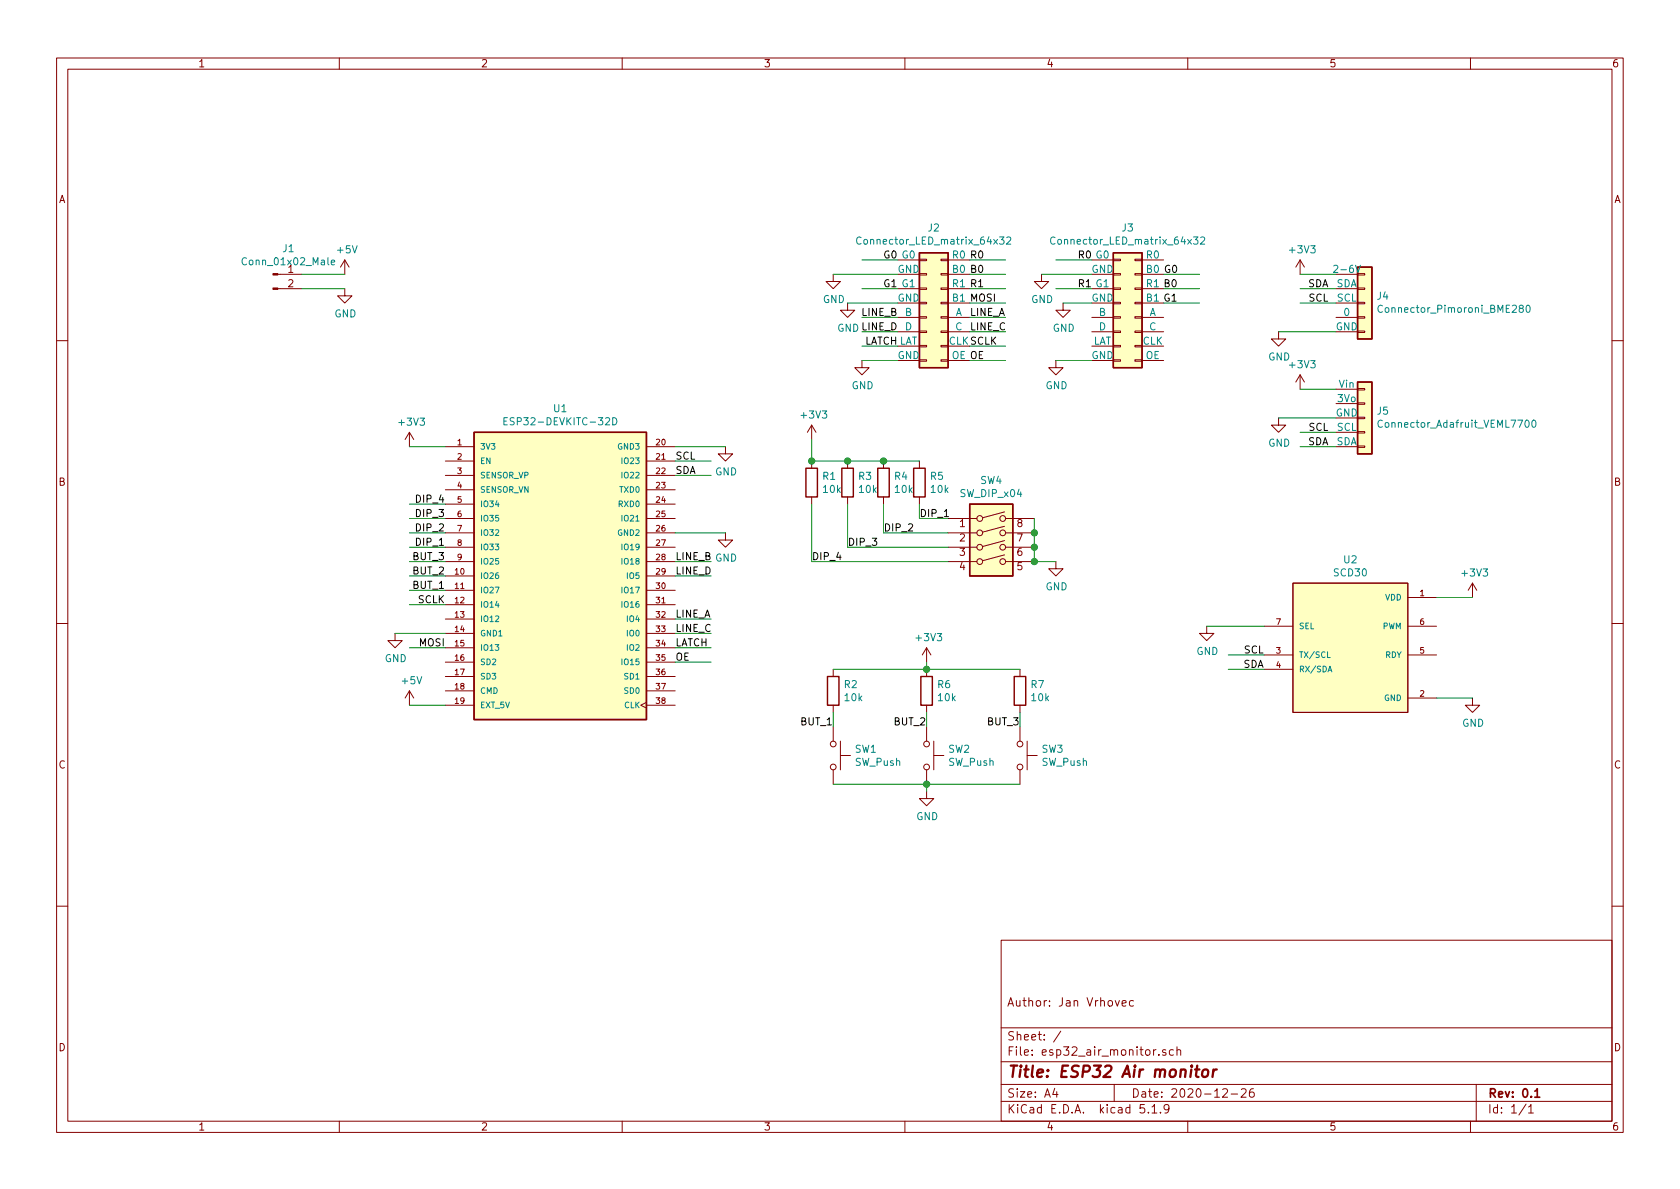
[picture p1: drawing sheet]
EESchema Schematic File Version 4
EELAYER 30 0
EELAYER END
$Descr A4 11693 8268
encoding utf-8
Sheet 1 1
Title "ESP32 Air monitor"
Date "2020-12-26"
Rev "0.1"
Comp ""
Comment1 "Author: Jan Vrhovec"
Comment2 ""
Comment3 ""
Comment4 ""
$EndDescr
$Comp
L connectors:Connector_Pimoroni_BME280 J4
U 1 1
P 9500 2100
F 0 "J4" H 9580 2150 50  0000 L CNN
F 1 "Connector_Pimoroni_BME280" H 9580 2059 50  0000 L CNN
F 2 "esp32_air_monitor:Connector_Pimoroni_BME280" H 9500 2100 50  0001 C CNN
F 3 "~" H 9500 2100 50  0001 C CNN
	1    9500 2100
	1    0    0    -1  
$EndComp
$Comp
L connectors:Connector_Adafruit_VEML7700 J5
U 1 1
P 9500 2900
F 0 "J5" H 9580 2950 50  0000 L CNN
F 1 "Connector_Adafruit_VEML7700" H 9580 2859 50  0000 L CNN
F 2 "esp32_air_monitor:Connector_Adafruit_VEML7700" H 9500 2900 50  0001 C CNN
F 3 "~" H 9500 2900 50  0001 C CNN
	1    9500 2900
	1    0    0    -1  
$EndComp
$Comp
L SCD30:SCD30 U2
U 1 1
P 9400 4550
F 0 "U2" H 9400 5215 50  0000 C CNN
F 1 "SCD30" H 9400 5124 50  0000 C CNN
F 2 "esp32_air_monitor:MODULE_SCD30" H 9400 4550 50  0001 L BNN
F 3 "" H 9400 4550 50  0001 L BNN
F 4 "Manufacturer Recommendations" H 9400 4550 50  0001 L BNN "STANDARD"
F 5 "D1" H 9400 4550 50  0001 L BNN "PARTREV"
F 6 "7.0mm" H 9400 4550 50  0001 L BNN "MAXIMUM_PACKAGE_HEIGHT"
F 7 "Sensirion" H 9400 4550 50  0001 L BNN "MANUFACTURER"
	1    9400 4550
	1    0    0    -1  
$EndComp
$Comp
L connectors:Connector_LED_matrix_64x32 J2
U 1 1
P 6550 3150
F 0 "J2" H 6500 4725 50  0000 C CNN
F 1 "Connector_LED_matrix_64x32" H 6500 4634 50  0000 C CNN
F 2 "esp32_air_monitor:Connector_LED_matrix_64x32" H 6450 4200 50  0001 C CNN
F 3 "~" H 6450 4200 50  0001 C CNN
	1    6550 3150
	1    0    0    -1  
$EndComp
$Comp
L connectors:Connector_LED_matrix_64x32 J3
U 1 1
P 7900 3150
F 0 "J3" H 7850 4725 50  0000 C CNN
F 1 "Connector_LED_matrix_64x32" H 7850 4634 50  0000 C CNN
F 2 "esp32_air_monitor:Connector_LED_matrix_64x32" H 7800 4200 50  0001 C CNN
F 3 "~" H 7800 4200 50  0001 C CNN
	1    7900 3150
	1    0    0    -1  
$EndComp
Wire Wire Line
	6750 1800 7000 1800
Text Label 6750 2100 0    50   ~ 0
MOSI
Wire Wire Line
	7350 1800 7600 1800
Wire Wire Line
	8100 1900 8350 1900
Wire Wire Line
	8100 2000 8350 2000
Wire Wire Line
	7350 2000 7600 2000
Wire Wire Line
	8100 2100 8350 2100
Wire Wire Line
	7400 2100 7600 2100
Wire Wire Line
	7350 2500 7600 2500
Wire Wire Line
	6750 1900 7000 1900
Wire Wire Line
	6750 2000 7000 2000
Wire Wire Line
	6750 2100 7000 2100
Wire Wire Line
	6750 2200 7000 2200
Wire Wire Line
	6750 2300 7000 2300
Wire Wire Line
	6750 2400 7000 2400
Wire Wire Line
	6750 2500 7000 2500
Wire Wire Line
	6000 2500 6250 2500
Wire Wire Line
	6000 2400 6250 2400
Wire Wire Line
	6000 2300 6250 2300
Wire Wire Line
	6000 2200 6250 2200
Wire Wire Line
	6000 2000 6250 2000
Wire Wire Line
	6000 1800 6250 1800
Text Label 7500 2000 0    50   ~ 0
R1
Text Label 6750 2000 0    50   ~ 0
R1
Text Label 6750 1900 0    50   ~ 0
B0
Text Label 7500 1800 0    50   ~ 0
R0
Text Label 6750 2200 0    50   ~ 0
LINE_A
Text Label 6750 2300 0    50   ~ 0
LINE_C
Text Label 6250 2300 2    50   ~ 0
LINE_D
Text Label 6250 2200 2    50   ~ 0
LINE_B
Text Label 6250 2400 2    50   ~ 0
LATCH
Text Label 6750 2500 0    50   ~ 0
OE
Text Label 6750 2400 0    50   ~ 0
SCLK
Text Label 6250 2000 2    50   ~ 0
G1
Text Label 6250 1800 2    50   ~ 0
G0
Text Label 8100 1900 0    50   ~ 0
G0
Text Label 8200 2100 2    50   ~ 0
G1
Text Label 8200 2000 2    50   ~ 0
B0
Wire Wire Line
	8800 4550 8550 4550
Wire Wire Line
	8550 4650 8800 4650
Text Label 8800 4550 2    50   ~ 0
SCL
Text Label 8800 4650 2    50   ~ 0
SDA
Wire Wire Line
	9050 3000 9300 3000
Wire Wire Line
	9050 3100 9300 3100
Wire Wire Line
	9050 2100 9300 2100
Wire Wire Line
	9050 2000 9300 2000
Text Label 9250 3100 2    50   ~ 0
SDA
Text Label 9250 2000 2    50   ~ 0
SDA
Text Label 9250 3000 2    50   ~ 0
SCL
Text Label 9250 2100 2    50   ~ 0
SCL
$Comp
L Connector:Conn_01x02_Male J1
U 1 1
P 1900 1900
F 0 "J1" H 2008 2081 50  0000 C CNN
F 1 "Conn_01x02_Male" H 2008 1990 50  0000 C CNN
F 2 "Connector_PinHeader_2.54mm:PinHeader_1x02_P2.54mm_Vertical" H 1900 1900 50  0001 C CNN
F 3 "~" H 1900 1900 50  0001 C CNN
	1    1900 1900
	1    0    0    -1  
$EndComp
Wire Wire Line
	2100 1900 2400 1900
Wire Wire Line
	2100 2000 2400 2000
$Comp
L power:+5V #PWR0101
U 1 1
P 2400 1900
F 0 "#PWR0101" H 2400 1750 50  0001 C CNN
F 1 "+5V" H 2415 2073 50  0000 C CNN
F 2 "" H 2400 1900 50  0001 C CNN
F 3 "" H 2400 1900 50  0001 C CNN
	1    2400 1900
	1    0    0    -1  
$EndComp
$Comp
L power:GND #PWR0102
U 1 1
P 2400 2000
F 0 "#PWR0102" H 2400 1750 50  0001 C CNN
F 1 "GND" H 2405 1827 50  0000 C CNN
F 2 "" H 2400 2000 50  0001 C CNN
F 3 "" H 2400 2000 50  0001 C CNN
	1    2400 2000
	1    0    0    -1  
$EndComp
$Comp
L power:GND #PWR0103
U 1 1
P 10250 4850
F 0 "#PWR0103" H 10250 4600 50  0001 C CNN
F 1 "GND" H 10255 4677 50  0000 C CNN
F 2 "" H 10250 4850 50  0001 C CNN
F 3 "" H 10250 4850 50  0001 C CNN
	1    10250 4850
	1    0    0    -1  
$EndComp
$Comp
L power:GND #PWR0104
U 1 1
P 8900 2900
F 0 "#PWR0104" H 8900 2650 50  0001 C CNN
F 1 "GND" H 8905 2727 50  0000 C CNN
F 2 "" H 8900 2900 50  0001 C CNN
F 3 "" H 8900 2900 50  0001 C CNN
	1    8900 2900
	1    0    0    -1  
$EndComp
Wire Wire Line
	8900 2900 9300 2900
$Comp
L power:GND #PWR0105
U 1 1
P 8900 2300
F 0 "#PWR0105" H 8900 2050 50  0001 C CNN
F 1 "GND" H 8905 2127 50  0000 C CNN
F 2 "" H 8900 2300 50  0001 C CNN
F 3 "" H 8900 2300 50  0001 C CNN
	1    8900 2300
	1    0    0    -1  
$EndComp
Wire Wire Line
	9300 2300 8900 2300
$Comp
L power:GND #PWR0106
U 1 1
P 7400 2100
F 0 "#PWR0106" H 7400 1850 50  0001 C CNN
F 1 "GND" H 7405 1927 50  0000 C CNN
F 2 "" H 7400 2100 50  0001 C CNN
F 3 "" H 7400 2100 50  0001 C CNN
	1    7400 2100
	1    0    0    -1  
$EndComp
$Comp
L power:GND #PWR0107
U 1 1
P 7350 2500
F 0 "#PWR0107" H 7350 2250 50  0001 C CNN
F 1 "GND" H 7355 2327 50  0000 C CNN
F 2 "" H 7350 2500 50  0001 C CNN
F 3 "" H 7350 2500 50  0001 C CNN
	1    7350 2500
	1    0    0    -1  
$EndComp
$Comp
L power:GND #PWR0108
U 1 1
P 6000 2500
F 0 "#PWR0108" H 6000 2250 50  0001 C CNN
F 1 "GND" H 6005 2327 50  0000 C CNN
F 2 "" H 6000 2500 50  0001 C CNN
F 3 "" H 6000 2500 50  0001 C CNN
	1    6000 2500
	1    0    0    -1  
$EndComp
$Comp
L power:GND #PWR0109
U 1 1
P 5900 2100
F 0 "#PWR0109" H 5900 1850 50  0001 C CNN
F 1 "GND" H 5905 1927 50  0000 C CNN
F 2 "" H 5900 2100 50  0001 C CNN
F 3 "" H 5900 2100 50  0001 C CNN
	1    5900 2100
	1    0    0    -1  
$EndComp
Wire Wire Line
	5900 2100 6250 2100
$Comp
L power:GND #PWR0110
U 1 1
P 7250 1900
F 0 "#PWR0110" H 7250 1650 50  0001 C CNN
F 1 "GND" H 7255 1727 50  0000 C CNN
F 2 "" H 7250 1900 50  0001 C CNN
F 3 "" H 7250 1900 50  0001 C CNN
	1    7250 1900
	1    0    0    -1  
$EndComp
Wire Wire Line
	7250 1900 7600 1900
$Comp
L power:GND #PWR0111
U 1 1
P 5800 1900
F 0 "#PWR0111" H 5800 1650 50  0001 C CNN
F 1 "GND" H 5805 1727 50  0000 C CNN
F 2 "" H 5800 1900 50  0001 C CNN
F 3 "" H 5800 1900 50  0001 C CNN
	1    5800 1900
	1    0    0    -1  
$EndComp
Wire Wire Line
	5800 1900 6250 1900
Wire Wire Line
	2850 4900 3100 4900
$Comp
L power:+5V #PWR0112
U 1 1
P 2850 4900
F 0 "#PWR0112" H 2850 4750 50  0001 C CNN
F 1 "+5V" H 2865 5073 50  0000 C CNN
F 2 "" H 2850 4900 50  0001 C CNN
F 3 "" H 2850 4900 50  0001 C CNN
	1    2850 4900
	1    0    0    -1  
$EndComp
Wire Wire Line
	4950 4500 4700 4500
Text Label 4700 3200 0    50   ~ 0
SCL
Wire Wire Line
	2850 4500 3100 4500
Text Label 3100 4500 2    50   ~ 0
MOSI
Wire Wire Line
	2850 4200 3100 4200
Text Label 3100 4200 2    50   ~ 0
SCLK
Wire Wire Line
	4700 4600 4950 4600
Text Label 4700 4600 0    50   ~ 0
OE
Wire Wire Line
	4700 3200 4950 3200
Text Label 4700 4500 0    50   ~ 0
LATCH
Wire Wire Line
	4700 4000 4950 4000
Wire Wire Line
	4700 4400 4950 4400
Wire Wire Line
	4700 4300 4950 4300
Text Label 4700 4300 0    50   ~ 0
LINE_A
Text Label 4700 4400 0    50   ~ 0
LINE_C
Text Label 4700 4000 0    50   ~ 0
LINE_D
Wire Wire Line
	3100 3100 2850 3100
$Comp
L power:+3V3 #PWR0113
U 1 1
P 2850 3100
F 0 "#PWR0113" H 2850 2950 50  0001 C CNN
F 1 "+3V3" H 2865 3273 50  0000 C CNN
F 2 "" H 2850 3100 50  0001 C CNN
F 3 "" H 2850 3100 50  0001 C CNN
	1    2850 3100
	1    0    0    -1  
$EndComp
Wire Wire Line
	9050 2700 9300 2700
$Comp
L power:+3V3 #PWR0114
U 1 1
P 9050 2700
F 0 "#PWR0114" H 9050 2550 50  0001 C CNN
F 1 "+3V3" H 9065 2873 50  0000 C CNN
F 2 "" H 9050 2700 50  0001 C CNN
F 3 "" H 9050 2700 50  0001 C CNN
	1    9050 2700
	1    0    0    -1  
$EndComp
Wire Wire Line
	9050 1900 9300 1900
$Comp
L power:+3V3 #PWR0115
U 1 1
P 9050 1900
F 0 "#PWR0115" H 9050 1750 50  0001 C CNN
F 1 "+3V3" H 9065 2073 50  0000 C CNN
F 2 "" H 9050 1900 50  0001 C CNN
F 3 "" H 9050 1900 50  0001 C CNN
	1    9050 1900
	1    0    0    -1  
$EndComp
$Comp
L power:+3V3 #PWR0116
U 1 1
P 10250 4150
F 0 "#PWR0116" H 10250 4000 50  0001 C CNN
F 1 "+3V3" H 10265 4323 50  0000 C CNN
F 2 "" H 10250 4150 50  0001 C CNN
F 3 "" H 10250 4150 50  0001 C CNN
	1    10250 4150
	1    0    0    -1  
$EndComp
Wire Wire Line
	10000 4150 10250 4150
$Comp
L power:GND #PWR0117
U 1 1
P 8400 4350
F 0 "#PWR0117" H 8400 4100 50  0001 C CNN
F 1 "GND" H 8405 4177 50  0000 C CNN
F 2 "" H 8400 4350 50  0001 C CNN
F 3 "" H 8400 4350 50  0001 C CNN
	1    8400 4350
	1    0    0    -1  
$EndComp
Wire Wire Line
	10000 4850 10250 4850
$Comp
L power:GND #PWR0118
U 1 1
P 5050 3700
F 0 "#PWR0118" H 5050 3450 50  0001 C CNN
F 1 "GND" H 5055 3527 50  0000 C CNN
F 2 "" H 5050 3700 50  0001 C CNN
F 3 "" H 5050 3700 50  0001 C CNN
	1    5050 3700
	1    0    0    -1  
$EndComp
Wire Wire Line
	4700 3700 5050 3700
$Comp
L power:GND #PWR0119
U 1 1
P 5050 3100
F 0 "#PWR0119" H 5050 2850 50  0001 C CNN
F 1 "GND" H 5055 2927 50  0000 C CNN
F 2 "" H 5050 3100 50  0001 C CNN
F 3 "" H 5050 3100 50  0001 C CNN
	1    5050 3100
	1    0    0    -1  
$EndComp
Wire Wire Line
	4700 3100 5050 3100
$Comp
L power:GND #PWR0120
U 1 1
P 2750 4400
F 0 "#PWR0120" H 2750 4150 50  0001 C CNN
F 1 "GND" H 2755 4227 50  0000 C CNN
F 2 "" H 2750 4400 50  0001 C CNN
F 3 "" H 2750 4400 50  0001 C CNN
	1    2750 4400
	1    0    0    -1  
$EndComp
Wire Wire Line
	2750 4400 3100 4400
Wire Wire Line
	4700 3900 4950 3900
Text Label 4700 3900 0    50   ~ 0
LINE_B
Text Label 4700 3300 0    50   ~ 0
SDA
Wire Wire Line
	4700 3300 4950 3300
Text Label 6750 1800 0    50   ~ 0
R0
Wire Wire Line
	3100 4100 2850 4100
Wire Wire Line
	3100 4000 2850 4000
Wire Wire Line
	3100 3900 2850 3900
Wire Wire Line
	3100 3800 2850 3800
Wire Wire Line
	3100 3700 2850 3700
Wire Wire Line
	3100 3600 2850 3600
$Comp
L ESP32-DEVKITC-32D:ESP32-DEVKITC-32D U1
U 1 1
P 3900 4000
F 0 "U1" H 3900 5167 50  0000 C CNN
F 1 "ESP32-DEVKITC-32D" H 3900 5076 50  0000 C CNN
F 2 "esp32_air_monitor:MODULE_ESP32-DEVKITC-32D" H 3900 4000 50  0001 L BNN
F 3 "" H 3900 4000 50  0001 L BNN
F 4 "Espressif Systems" H 3900 4000 50  0001 L BNN "MANUFACTURER"
F 5 "4" H 3900 4000 50  0001 L BNN "PARTREV"
	1    3900 4000
	1    0    0    -1  
$EndComp
Wire Wire Line
	3100 3500 2850 3500
Text Label 3100 4100 2    50   ~ 0
BUT_1
Text Label 3100 4000 2    50   ~ 0
BUT_2
Text Label 3100 3900 2    50   ~ 0
BUT_3
Text Label 3100 3800 2    50   ~ 0
DIP_1
Text Label 3100 3700 2    50   ~ 0
DIP_2
Text Label 3100 3600 2    50   ~ 0
DIP_3
Text Label 3100 3500 2    50   ~ 0
DIP_4
Wire Wire Line
	7200 3900 7200 3800
Connection ~ 7200 3700
Wire Wire Line
	7200 3700 7200 3600
Connection ~ 7200 3800
$Comp
L Switch:SW_DIP_x04 SW4
U 1 1
P 6900 3800
F 0 "SW4" H 6900 4267 50  0000 C CNN
F 1 "SW_DIP_x04" H 6900 4176 50  0000 C CNN
F 2 "Button_Switch_THT:SW_DIP_SPSTx04_Slide_9.78x12.34mm_W7.62mm_P2.54mm" H 6900 3800 50  0001 C CNN
F 3 "~" H 6900 3800 50  0001 C CNN
	1    6900 3800
	1    0    0    -1  
$EndComp
$Comp
L power:GND #PWR04
U 1 1
P 7350 3900
F 0 "#PWR04" H 7350 3650 50  0001 C CNN
F 1 "GND" H 7355 3727 50  0000 C CNN
F 2 "" H 7350 3900 50  0001 C CNN
F 3 "" H 7350 3900 50  0001 C CNN
	1    7350 3900
	1    0    0    -1  
$EndComp
Wire Wire Line
	7200 3800 7200 3700
Wire Wire Line
	7200 3900 7350 3900
Connection ~ 7200 3900
$Comp
L Device:R R5
U 1 1
P 6400 3350
F 0 "R5" H 6470 3396 50  0000 L CNN
F 1 "10k" H 6470 3305 50  0000 L CNN
F 2 "Resistor_SMD:R_1206_3216Metric_Pad1.30x1.75mm_HandSolder" V 6330 3350 50  0001 C CNN
F 3 "~" H 6400 3350 50  0001 C CNN
	1    6400 3350
	1    0    0    -1  
$EndComp
Wire Wire Line
	6400 3600 6400 3500
$Comp
L Device:R R4
U 1 1
P 6150 3350
F 0 "R4" H 6220 3396 50  0000 L CNN
F 1 "10k" H 6220 3305 50  0000 L CNN
F 2 "Resistor_SMD:R_1206_3216Metric_Pad1.30x1.75mm_HandSolder" V 6080 3350 50  0001 C CNN
F 3 "~" H 6150 3350 50  0001 C CNN
	1    6150 3350
	1    0    0    -1  
$EndComp
$Comp
L Device:R R3
U 1 1
P 5900 3350
F 0 "R3" H 5970 3396 50  0000 L CNN
F 1 "10k" H 5970 3305 50  0000 L CNN
F 2 "Resistor_SMD:R_1206_3216Metric_Pad1.30x1.75mm_HandSolder" V 5830 3350 50  0001 C CNN
F 3 "~" H 5900 3350 50  0001 C CNN
	1    5900 3350
	1    0    0    -1  
$EndComp
Wire Wire Line
	6400 3600 6600 3600
$Comp
L Device:R R1
U 1 1
P 5650 3350
F 0 "R1" H 5720 3396 50  0000 L CNN
F 1 "10k" H 5720 3305 50  0000 L CNN
F 2 "Resistor_SMD:R_1206_3216Metric_Pad1.30x1.75mm_HandSolder" V 5580 3350 50  0001 C CNN
F 3 "~" H 5650 3350 50  0001 C CNN
	1    5650 3350
	1    0    0    -1  
$EndComp
Wire Wire Line
	6150 3700 6150 3500
Wire Wire Line
	6150 3700 6600 3700
Wire Wire Line
	5900 3800 5900 3500
Wire Wire Line
	5900 3800 6600 3800
Wire Wire Line
	5650 3900 5650 3500
Wire Wire Line
	5650 3900 6600 3900
Wire Wire Line
	5650 3200 5900 3200
Connection ~ 5900 3200
Wire Wire Line
	5900 3200 6150 3200
Connection ~ 6150 3200
Wire Wire Line
	6150 3200 6400 3200
$Comp
L power:+3V3 #PWR01
U 1 1
P 5650 3050
F 0 "#PWR01" H 5650 2900 50  0001 C CNN
F 1 "+3V3" H 5665 3223 50  0000 C CNN
F 2 "" H 5650 3050 50  0001 C CNN
F 3 "" H 5650 3050 50  0001 C CNN
	1    5650 3050
	1    0    0    -1  
$EndComp
Wire Wire Line
	5650 3200 5650 3050
Connection ~ 5650 3200
Text Label 5650 3900 0    50   ~ 0
DIP_4
Text Label 5900 3800 0    50   ~ 0
DIP_3
Text Label 6150 3700 0    50   ~ 0
DIP_2
Text Label 6400 3600 0    50   ~ 0
DIP_1
$Comp
L Switch:SW_Push SW3
U 1 1
P 7100 5250
F 0 "SW3" V 7054 5398 50  0000 L CNN
F 1 "SW_Push" V 7145 5398 50  0000 L CNN
F 2 "qc_attiny:Push_Button_6x6mm" H 7100 5450 50  0001 C CNN
F 3 "~" H 7100 5450 50  0001 C CNN
	1    7100 5250
	0    1    1    0   
$EndComp
$Comp
L Switch:SW_Push SW2
U 1 1
P 6450 5250
F 0 "SW2" V 6404 5398 50  0000 L CNN
F 1 "SW_Push" V 6495 5398 50  0000 L CNN
F 2 "qc_attiny:Push_Button_6x6mm" H 6450 5450 50  0001 C CNN
F 3 "~" H 6450 5450 50  0001 C CNN
	1    6450 5250
	0    1    1    0   
$EndComp
$Comp
L Switch:SW_Push SW1
U 1 1
P 5800 5250
F 0 "SW1" V 5754 5398 50  0000 L CNN
F 1 "SW_Push" V 5845 5398 50  0000 L CNN
F 2 "qc_attiny:Push_Button_6x6mm" H 5800 5450 50  0001 C CNN
F 3 "~" H 5800 5450 50  0001 C CNN
	1    5800 5250
	0    1    1    0   
$EndComp
Wire Wire Line
	5800 5450 6450 5450
Connection ~ 6450 5450
Wire Wire Line
	6450 5450 7100 5450
$Comp
L power:GND #PWR03
U 1 1
P 6450 5500
F 0 "#PWR03" H 6450 5250 50  0001 C CNN
F 1 "GND" H 6455 5327 50  0000 C CNN
F 2 "" H 6450 5500 50  0001 C CNN
F 3 "" H 6450 5500 50  0001 C CNN
	1    6450 5500
	1    0    0    -1  
$EndComp
Wire Wire Line
	6450 5450 6450 5500
$Comp
L Device:R R2
U 1 1
P 5800 4800
F 0 "R2" H 5870 4846 50  0000 L CNN
F 1 "10k" H 5870 4755 50  0000 L CNN
F 2 "Resistor_SMD:R_1206_3216Metric_Pad1.30x1.75mm_HandSolder" V 5730 4800 50  0001 C CNN
F 3 "~" H 5800 4800 50  0001 C CNN
	1    5800 4800
	1    0    0    -1  
$EndComp
$Comp
L Device:R R6
U 1 1
P 6450 4800
F 0 "R6" H 6520 4846 50  0000 L CNN
F 1 "10k" H 6520 4755 50  0000 L CNN
F 2 "Resistor_SMD:R_1206_3216Metric_Pad1.30x1.75mm_HandSolder" V 6380 4800 50  0001 C CNN
F 3 "~" H 6450 4800 50  0001 C CNN
	1    6450 4800
	1    0    0    -1  
$EndComp
$Comp
L Device:R R7
U 1 1
P 7100 4800
F 0 "R7" H 7170 4846 50  0000 L CNN
F 1 "10k" H 7170 4755 50  0000 L CNN
F 2 "Resistor_SMD:R_1206_3216Metric_Pad1.30x1.75mm_HandSolder" V 7030 4800 50  0001 C CNN
F 3 "~" H 7100 4800 50  0001 C CNN
	1    7100 4800
	1    0    0    -1  
$EndComp
Wire Wire Line
	7100 4650 6450 4650
Connection ~ 6450 4650
Wire Wire Line
	6450 4650 5800 4650
$Comp
L power:+3V3 #PWR02
U 1 1
P 6450 4600
F 0 "#PWR02" H 6450 4450 50  0001 C CNN
F 1 "+3V3" H 6465 4773 50  0000 C CNN
F 2 "" H 6450 4600 50  0001 C CNN
F 3 "" H 6450 4600 50  0001 C CNN
	1    6450 4600
	1    0    0    -1  
$EndComp
Wire Wire Line
	6450 4650 6450 4600
Wire Wire Line
	6450 5050 6450 4950
Wire Wire Line
	7100 5050 7100 4950
Wire Wire Line
	5800 5050 5800 4950
Text Label 5800 5050 2    50   ~ 0
BUT_1
Text Label 6450 5050 2    50   ~ 0
BUT_2
Text Label 7100 5050 2    50   ~ 0
BUT_3
Wire Wire Line
	8400 4350 8800 4350
$EndSCHEMATC
